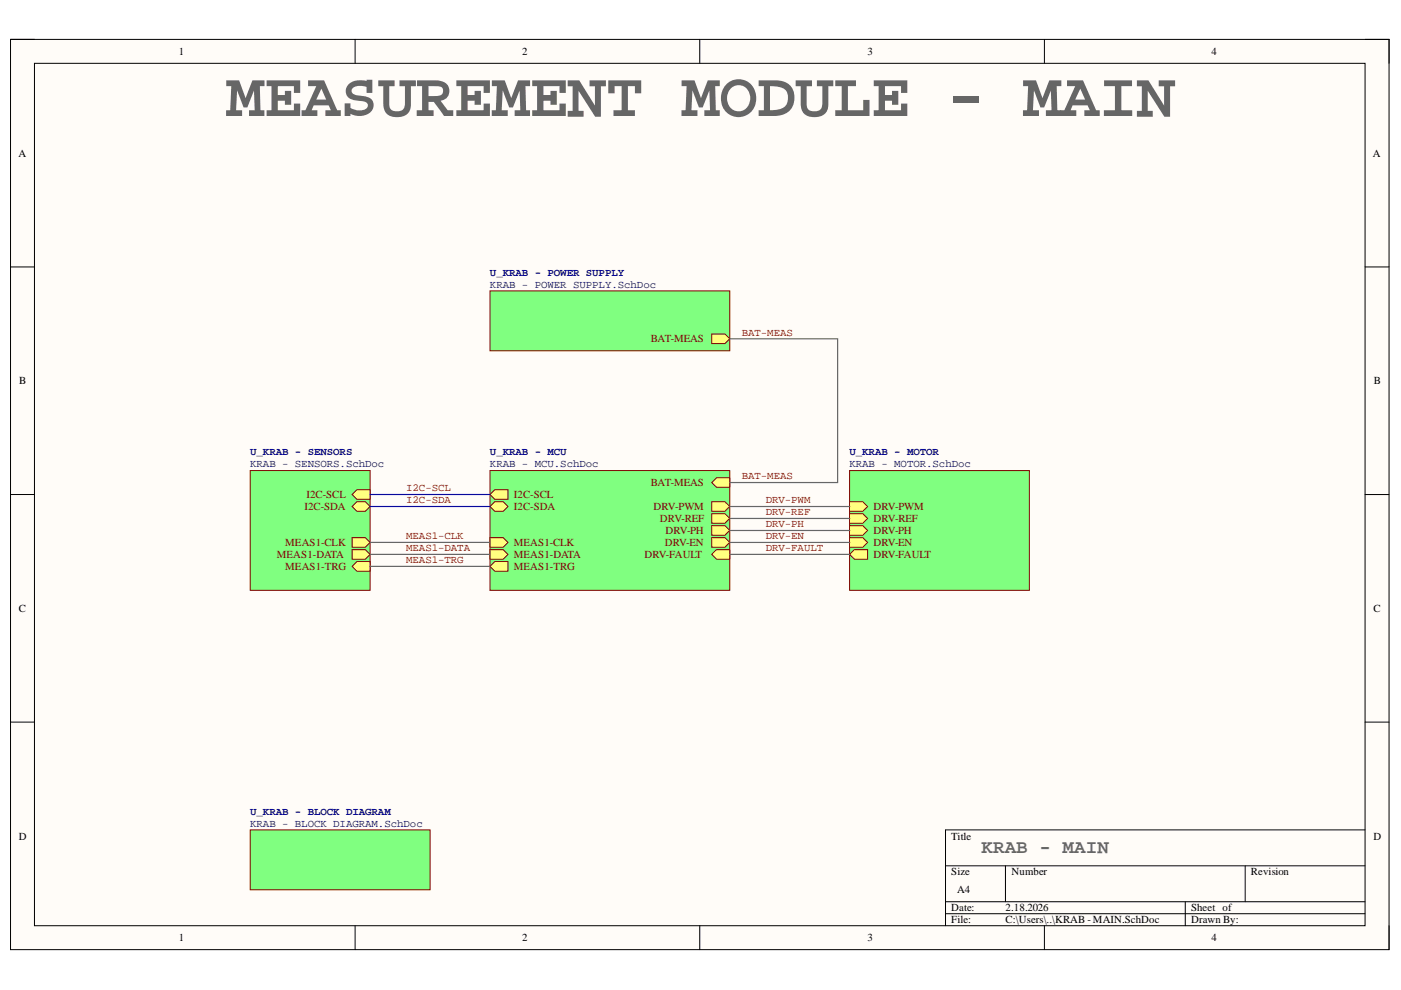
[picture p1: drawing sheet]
<svg xmlns="http://www.w3.org/2000/svg" width="297mm" height="210mm" viewBox="0 0 297 210" stroke-linecap="round" stroke-linejoin="round" font-family="sans-serif">
<path d="M2.2 8.4h292.3v192.9h-292.3z" fill-rule="evenodd" fill="#fffcf8"/>
<path d="M2.2 8.4h292.3v192.9h-292.3z" fill="none" stroke="#000" stroke-width=".21"/>
<path d="M7.3 13.4h282.1v182.9h-282.1z" fill-rule="evenodd" fill="#fffcf8"/>
<g fill="none" stroke="#000" stroke-width=".21">
<path d="M2.2 8.3h5.1M7.3 13.4h282.1v182.9h-282.1zM75.3 8.3v5.1M148.4 8.3v5.1M221.4 8.4v5M289.4 8.4h5.1v5M2.2 56.6h5.1M289.4 56.6h5.1M2.2 104.9h5.1M289.4 104.9h5.1M2.2 153.1h5.1M289.4 153.1h5.1"/>
<path d="M289.4 176h-88.9v20.3M75.3 196.3v5M148.4 196.3v5M200.5 183.6h88.9M200.5 191.2h88.9M200.5 193.7h88.9M213.2 183.6v7.6M221.4 196.3v5M251.3 191.2v5.1M264 183.6v7.6M294.5 196.3v5"/>
</g>
<path d="M103.9 61.7h50.8v12.7h-50.8z" fill-rule="evenodd" fill="#80ff80"/>
<path d="M103.9 61.7h50.8v12.7h-50.8z" fill="none" stroke="#800000" stroke-width=".21"/>
<path d="M150.9 70.8h2.8l1 1-1 1.1h-2.8z" fill-rule="evenodd" fill="#ffff80"/>
<path d="M150.9 70.8h2.8l1 1-1 1.1h-2.8z" fill="none" stroke="#800000" stroke-width=".21"/>
<path d="M103.9 99.8h50.8v25.4h-50.8z" fill-rule="evenodd" fill="#80ff80"/>
<path d="M103.9 99.8h50.8v25.4h-50.8z" fill="none" stroke="#800000" stroke-width=".21"/>
<path d="M103.9 107.4l1-1h1.8l1 1-1 1h-1.8z" fill-rule="evenodd" fill="#ffff80"/>
<path d="M103.9 107.4l1-1h1.8l1 1-1 1h-1.8z" fill="none" stroke="#800000" stroke-width=".21"/>
<path d="M104.9 103.8h2.8v2.1h-2.8l-1-1z" fill-rule="evenodd" fill="#ffff80"/>
<path d="M104.9 103.8h2.8v2.1h-2.8l-1-1z" fill="none" stroke="#800000" stroke-width=".21"/>
<path d="M150.9 106.4h2.8l1 1-1 1h-2.8z" fill-rule="evenodd" fill="#ffff80"/>
<path d="M150.9 106.4h2.8l1 1-1 1h-2.8z" fill="none" stroke="#800000" stroke-width=".21"/>
<path d="M150.9 108.9h2.8l1 1-1 1h-2.8z" fill-rule="evenodd" fill="#ffff80"/>
<path d="M150.9 108.9h2.8l1 1-1 1h-2.8z" fill="none" stroke="#800000" stroke-width=".21"/>
<path d="M150.9 111.4h2.8l1 1.1-1 1h-2.8z" fill-rule="evenodd" fill="#ffff80"/>
<path d="M150.9 111.4h2.8l1 1.1-1 1h-2.8z" fill="none" stroke="#800000" stroke-width=".21"/>
<path d="M150.9 114h2.8l1 1-1 1h-2.8z" fill-rule="evenodd" fill="#ffff80"/>
<path d="M150.9 114h2.8l1 1-1 1h-2.8z" fill="none" stroke="#800000" stroke-width=".21"/>
<path d="M150.9 117.5l1-1h2.8v2.1h-2.8z" fill-rule="evenodd" fill="#ffff80"/>
<path d="M150.9 117.5l1-1h2.8v2.1h-2.8z" fill="none" stroke="#800000" stroke-width=".21"/>
<path d="M150.9 102.3l1-1h2.8v2h-2.8z" fill-rule="evenodd" fill="#ffff80"/>
<path d="M150.9 102.3l1-1h2.8v2h-2.8z" fill="none" stroke="#800000" stroke-width=".21"/>
<path d="M104.9 119.1h2.8v2h-2.8l-1-1z" fill-rule="evenodd" fill="#ffff80"/>
<path d="M104.9 119.1h2.8v2h-2.8l-1-1z" fill="none" stroke="#800000" stroke-width=".21"/>
<path d="M103.9 116.5h2.8l1 1-1 1.1h-2.8z" fill-rule="evenodd" fill="#ffff80"/>
<path d="M103.9 116.5h2.8l1 1-1 1.1h-2.8z" fill="none" stroke="#800000" stroke-width=".21"/>
<path d="M103.9 114h2.8l1 1-1 1h-2.8z" fill-rule="evenodd" fill="#ffff80"/>
<path d="M103.9 114h2.8l1 1-1 1h-2.8z" fill="none" stroke="#800000" stroke-width=".21"/>
<path d="M53.1 99.8h25.4v25.4h-25.4z" fill-rule="evenodd" fill="#80ff80"/>
<path d="M53.1 99.8h25.4v25.4h-25.4z" fill="none" stroke="#800000" stroke-width=".21"/>
<path d="M74.7 107.4l1-1h1.8l1 1-1 1h-1.8z" fill-rule="evenodd" fill="#ffff80"/>
<path d="M74.7 107.4l1-1h1.8l1 1-1 1h-1.8z" fill="none" stroke="#800000" stroke-width=".21"/>
<path d="M75.7 103.8h2.8v2.1h-2.8l-1-1z" fill-rule="evenodd" fill="#ffff80"/>
<path d="M75.7 103.8h2.8v2.1h-2.8l-1-1z" fill="none" stroke="#800000" stroke-width=".21"/>
<path d="M74.7 114h2.8l1 1-1 1h-2.8z" fill-rule="evenodd" fill="#ffff80"/>
<path d="M74.7 114h2.8l1 1-1 1h-2.8z" fill="none" stroke="#800000" stroke-width=".21"/>
<path d="M74.7 116.5h2.8l1 1-1 1.1h-2.8z" fill-rule="evenodd" fill="#ffff80"/>
<path d="M74.7 116.5h2.8l1 1-1 1.1h-2.8z" fill="none" stroke="#800000" stroke-width=".21"/>
<path d="M75.7 119.1h2.8v2h-2.8l-1-1z" fill-rule="evenodd" fill="#ffff80"/>
<path d="M75.7 119.1h2.8v2h-2.8l-1-1z" fill="none" stroke="#800000" stroke-width=".21"/>
<path d="M180.1 99.8h38.2v25.4h-38.2z" fill-rule="evenodd" fill="#80ff80"/>
<path d="M180.1 99.8h38.2v25.4h-38.2z" fill="none" stroke="#800000" stroke-width=".21"/>
<path d="M180.1 108.9h2.8l1 1-1 1h-2.8z" fill-rule="evenodd" fill="#ffff80"/>
<path d="M180.1 108.9h2.8l1 1-1 1h-2.8z" fill="none" stroke="#800000" stroke-width=".21"/>
<path d="M180.1 114h2.8l1 1-1 1h-2.8z" fill-rule="evenodd" fill="#ffff80"/>
<path d="M180.1 114h2.8l1 1-1 1h-2.8z" fill="none" stroke="#800000" stroke-width=".21"/>
<path d="M180.1 117.5l1.1-1h2.7v2.1h-2.7z" fill-rule="evenodd" fill="#ffff80"/>
<path d="M180.1 117.5l1.1-1h2.7v2.1h-2.7z" fill="none" stroke="#800000" stroke-width=".21"/>
<path d="M180.1 111.4h2.8l1 1.1-1 1h-2.8z" fill-rule="evenodd" fill="#ffff80"/>
<path d="M180.1 111.4h2.8l1 1.1-1 1h-2.8z" fill="none" stroke="#800000" stroke-width=".21"/>
<path d="M180.1 106.4h2.8l1 1-1 1h-2.8z" fill-rule="evenodd" fill="#ffff80"/>
<path d="M180.1 106.4h2.8l1 1-1 1h-2.8z" fill="none" stroke="#800000" stroke-width=".21"/>
<path d="M78.5 104.9h25.4M78.5 107.4h25.4" fill="none" stroke="#00f" stroke-width=".25"/>
<path d="M154.7 107.4h25.4M154.7 109.9h25.4M154.7 112.5h25.4M154.7 115h25.4M154.7 117.5h25.4" fill="none" stroke="#666" stroke-width=".25"/>
<path d="M53.1 176h38.1v12.7h-38.1z" fill-rule="evenodd" fill="#80ff80"/>
<path d="M53.1 176h38.1v12.7h-38.1z" fill="none" stroke="#800000" stroke-width=".21"/>
<path d="M154.7 71.8h22.9v30.5h-22.9M78.5 115h25.4M78.5 117.5h25.4M78.5 120.1h25.4" fill="none" stroke="#666" stroke-width=".25"/>
<text font-size="13.4" fill="#666" x="48" y="24.6">MEASUREMENT MODULE - MAIN</text>
<text font-size="4.1" fill="#666" x="208.1" y="180.8">KRAB - MAIN</text>
<g font-size="2.3">
<text x="37.9" y="11.7">1</text>
<text x="110.7" y="11.7">2</text>
<text x="183.9" y="11.7">3</text>
<text x="256.8" y="11.7">4</text>
<text x="3.9" y="33.3">A</text>
<text x="291.1" y="33.3">A</text>
<text x="4.1" y="81.5">B</text>
<text x="291.3" y="81.5">B</text>
<text x="4" y="129.7">C</text>
<text x="291.2" y="129.7">C</text>
<text x="4" y="178">D</text>
<text x="201.7" y="178">Title</text>
<text x="291.2" y="178">D</text>
<text x="201.7" y="185.6">Size</text>
<text x="214.5" y="185.6">Number</text>
<text x="265.2" y="185.6">Revision</text>
<text x="203" y="189.4">A4</text>
<text x="201.7" y="193.2">Date:</text>
<text x="201.7" y="195.8">File:</text>
<text x="213.2" y="193.2">2.18.2026</text>
<text x="213.2" y="195.8">C:\Users\..\KRAB - MAIN.SchDoc</text>
<text x="252.5" y="193.2">Sheet of</text>
<text x="252.5" y="195.8">Drawn By:</text>
<text x="37.9" y="199.6">1</text>
<text x="110.7" y="199.6">2</text>
<text x="183.9" y="199.6">3</text>
<text x="256.8" y="199.6">4</text>
</g>
<g font-size="2.3" fill="#000080">
<text x="103.9" y="58.5">U_KRAB - POWER SUPPLY</text>
<text x="103.9" y="61">KRAB - POWER SUPPLY.SchDoc</text>
<text x="53" y="96.5">U_KRAB - SENSORS</text>
<text x="53" y="99.1">KRAB - SENSORS.SchDoc</text>
<text x="103.9" y="96.5">U_KRAB - MCU</text>
<text x="103.9" y="99.1">KRAB - MCU.SchDoc</text>
<text x="180.1" y="96.5">U_KRAB - MOTOR</text>
<text x="180.1" y="99.1">KRAB - MOTOR.SchDoc</text>
<text x="53" y="172.8">U_KRAB - BLOCK DIAGRAM</text>
<text x="53" y="175.3">KRAB - BLOCK DIAGRAM.SchDoc</text>
</g>
<g font-size="2.3" fill="#800000">
<text x="157.3" y="71.2">BAT-MEAS</text>
<text x="138" y="72.6">BAT-MEAS</text>
<text x="157.3" y="101.6">BAT-MEAS</text>
<text x="65" y="105.7">I2C-SCL</text>
<text x="86.1" y="106.7">I2C-SDA</text>
<text x="86.1" y="104.1">I2C-SCL</text>
<text x="109" y="105.7">I2C-SCL</text>
<text x="138" y="103.1">BAT-MEAS</text>
<text x="162.3" y="106.7">DRV-PWM</text>
<text x="64.5" y="108.2">I2C-SDA</text>
<text x="109" y="108.2">I2C-SDA</text>
<text x="138.6" y="108.2">DRV-PWM</text>
<text x="139.9" y="110.7">DRV-REF</text>
<text x="141.1" y="113.3">DRV-PH</text>
<text x="162.3" y="109.3">DRV-REF</text>
<text x="162.3" y="111.8">DRV-PH</text>
<text x="185.2" y="110.7">DRV-REF</text>
<text x="185.2" y="113.3">DRV-PH</text>
<text x="185.2" y="108.2">DRV-PWM</text>
<text x="58.7" y="118.3">MEAS1-DATA</text>
<text x="60.5" y="115.8">MEAS1-CLK</text>
<text x="86.1" y="114.4">MEAS1-CLK</text>
<text x="86.1" y="116.9">MEAS1-DATA</text>
<text x="86.1" y="119.4">MEAS1-TRG</text>
<text x="109" y="118.3">MEAS1-DATA</text>
<text x="109" y="115.8">MEAS1-CLK</text>
<text x="136.6" y="118.3">DRV-FAULT</text>
<text x="140.9" y="115.8">DRV-EN</text>
<text x="162.3" y="114.4">DRV-EN</text>
<text x="162.3" y="116.9">DRV-FAULT</text>
<text x="185.2" y="115.8">DRV-EN</text>
<text x="185.2" y="118.3">DRV-FAULT</text>
<text x="60.5" y="120.9">MEAS1-TRG</text>
<text x="109" y="120.9">MEAS1-TRG</text>
</g>
</svg>
